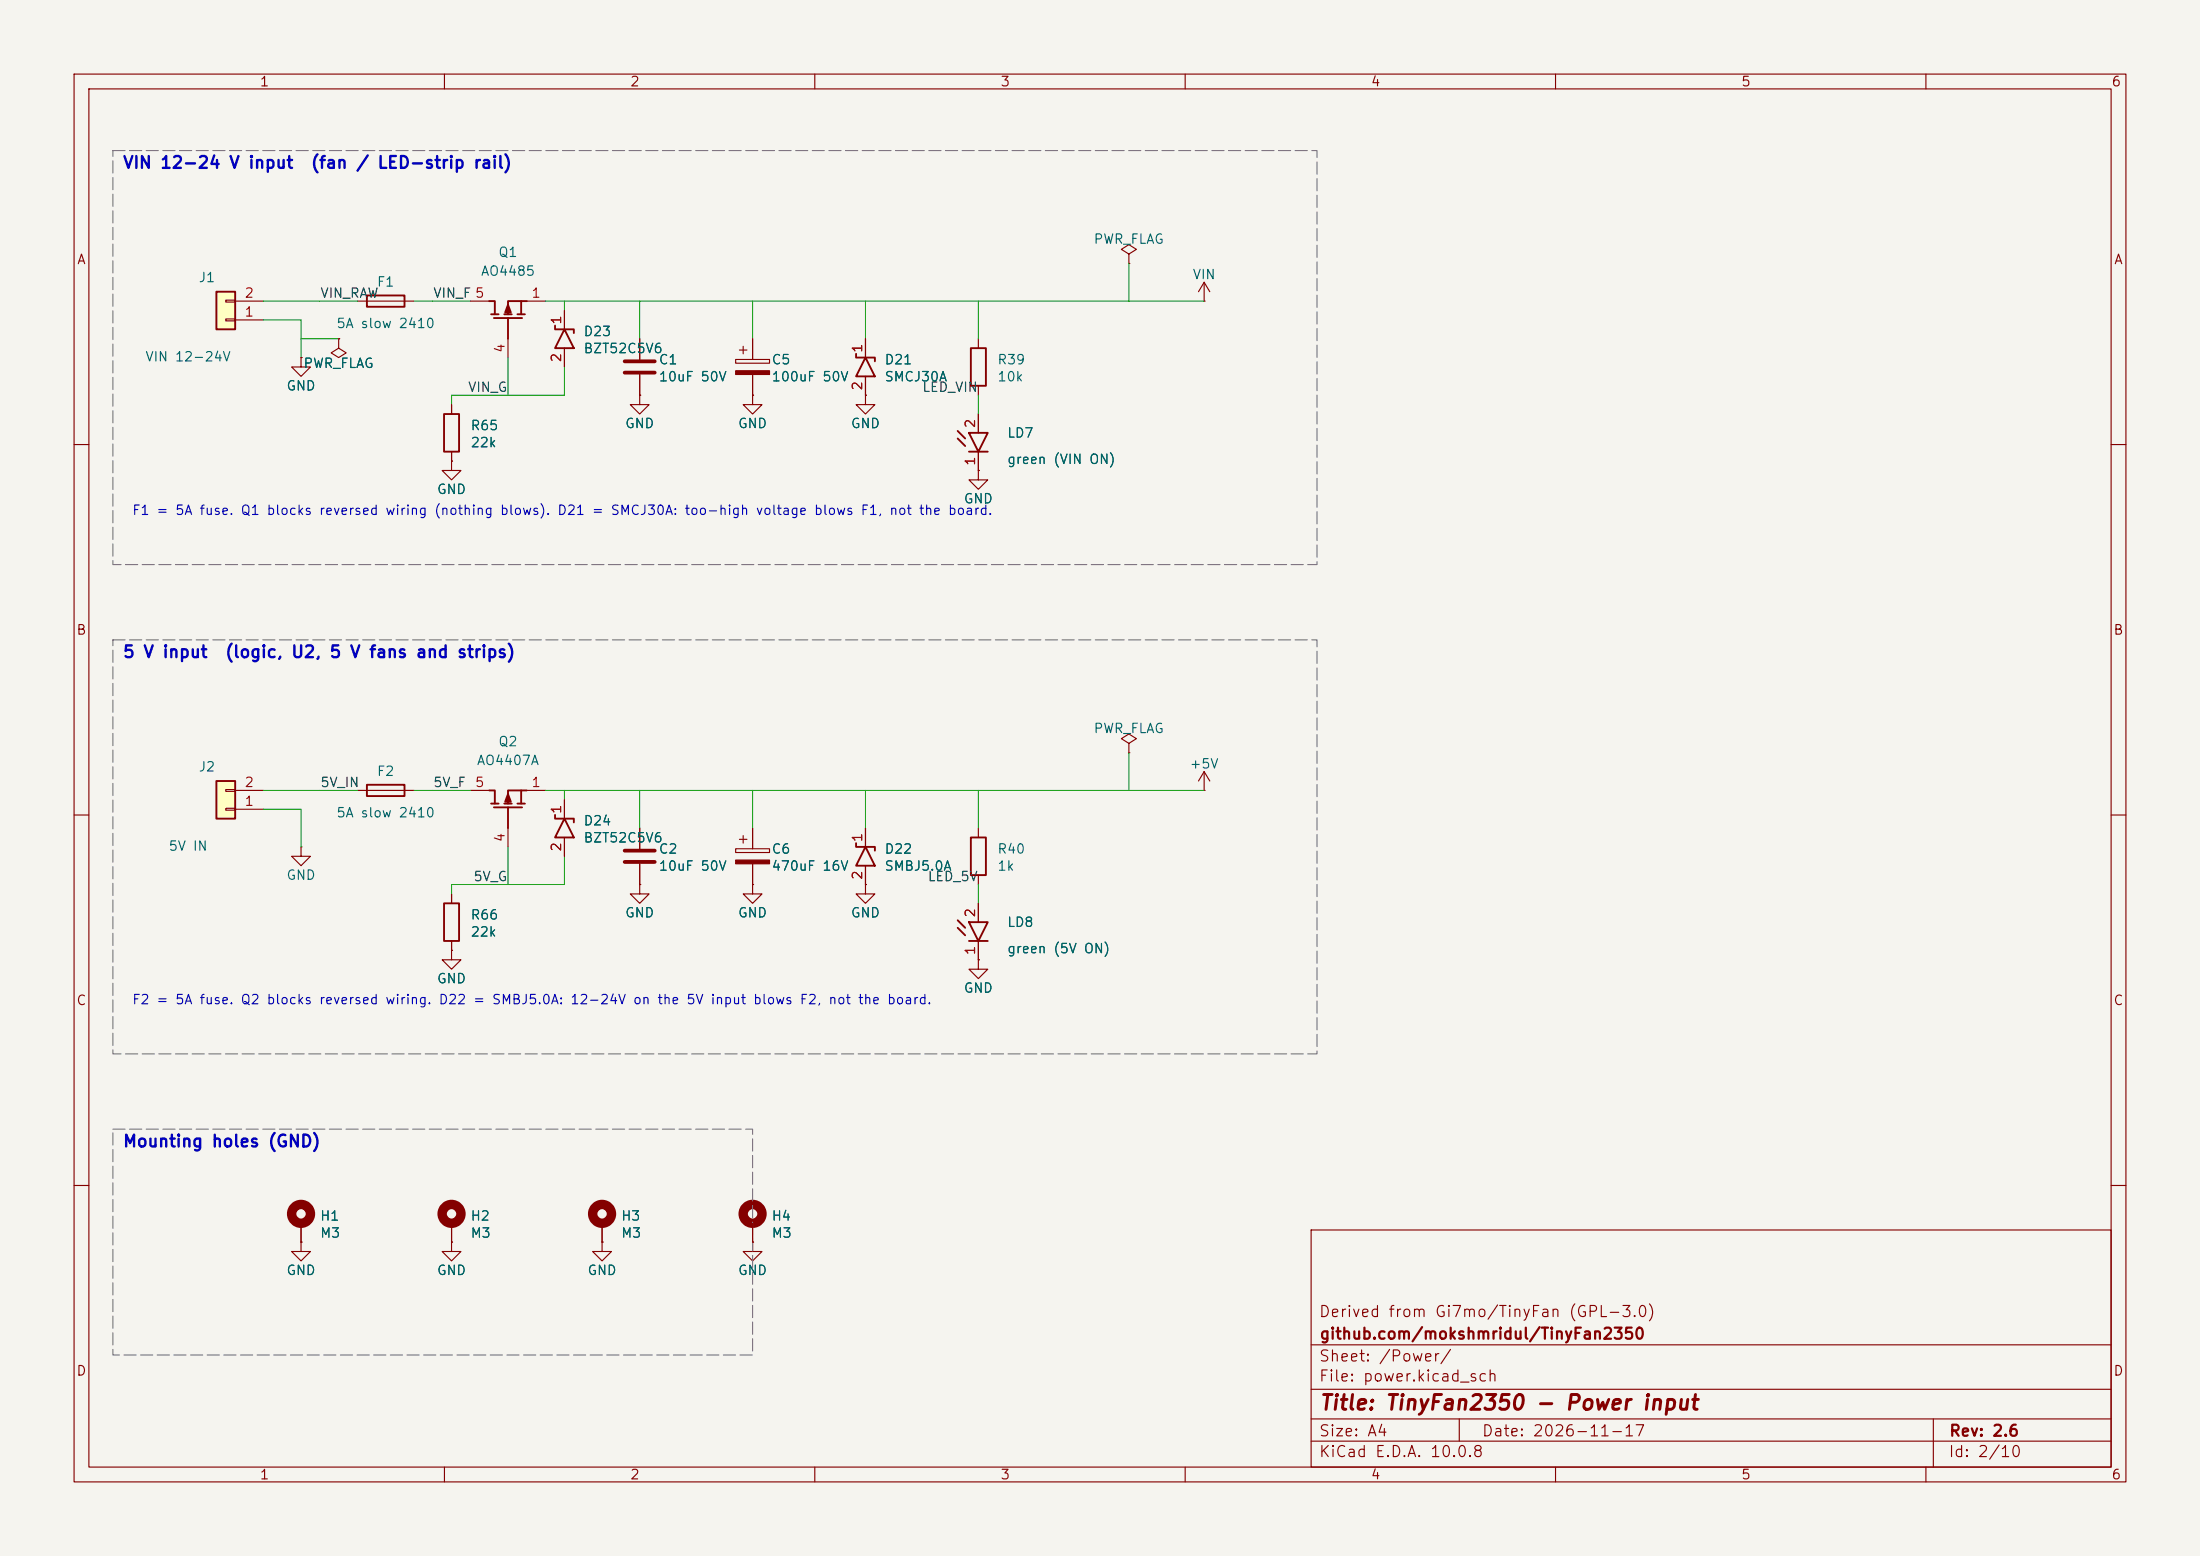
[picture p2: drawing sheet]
<svg xmlns="http://www.w3.org/2000/svg" width="297mm" height="210mm" viewBox="0 0 297 210" stroke-linecap="round" stroke-linejoin="round" font-family="sans-serif">
<path d="M0 0h297v210h-297z" fill="#f5f4ef" stroke="#f5f4ef" stroke-width=".14"/>
<g fill="none" stroke="#840000" stroke-width=".15">
<path d="M10 10h277v190h-277zM12 12h273v186h-273zM60 10v2M110 10v2M160 10v2M210 10v2M260 10v2M152.4 34.3l1-.6-1-.7-1 .7 1 .6v1.3M152.4 35.6h.1M162.6 38.1l-.8 1.3M162.6 38.1l.7 1.3M162.6 38.1v2.5"/>
<path d="M40.6 48.3v1.2h1.3l-1.3 1.3-1.2-1.3h1.2M40.6 48.3h.1M45.7 45.7v1.3l1 .6-1 .7-1-.7 1-.6M45.7 45.7h.1M48.3 40.6h7.6M61 54.6v1.3M63.5 40.6h2.5M68.6 45.7v2.6M71.1 40.6h2.6M76.2 41.9v2.6M76.2 47v2.5M86.4 53.3v1.3h1.2l-1.2 1.3-1.3-1.3h1.3"/>
<path d="M86.4 53.3h.1M86.4 45.7v2.8M86.4 50.5v2.8M99.3 48.5h4.6v.5h-4.6zM99.8 47.2h1M100.3 46.7v1.1M101.6 53.3v1.3h1.3l-1.3 1.3-1.3-1.3h1.3M101.6 53.3h.1M101.6 45.7v2.8M101.6 50.5v2.8M116.8 53.3v1.3h1.3l-1.3 1.3-1.2-1.3h1.2M116.8 53.3h.1"/>
<path d="M116.8 45.7v2.6M116.8 50.8v2.5M132.1 45.7v1.3M132.1 52.1v1.2M132.1 55.9v2.5M162.6 40.6h.1M10 60h2M61 62.2v1.3h1.2l-1.2 1.3-1.3-1.3h1.3M61 62.2h.1M61 61v1.2M132.1 63.5v1.3h1.2l-1.2 1.2-1.3-1.2h1.3M132.1 63.5h.1"/>
<path d="M132.1 61v2.5M285 60h2M10 110h2M40.6 114.3v1.3h1.3l-1.3 1.2-1.2-1.2h1.2M40.6 114.3h.1M48.3 106.7h7.6M63.5 106.7h2.5M68.6 111.8v2.5M71.1 106.7h2.6M76.2 108v2.5M76.2 113v2.6M86.4 119.4v1.3h1.2l-1.2 1.2-1.3-1.2h1.3"/>
<path d="M86.4 119.4h.1M86.4 111.8v2.8M86.4 116.6v2.8M99.3 114.6h4.6v.5h-4.6zM99.8 113.3h1M100.3 112.8v1M101.6 119.4v1.3h1.3l-1.3 1.2-1.3-1.2h1.3M101.6 119.4h.1M101.6 111.8v2.8M101.6 116.6v2.8M116.8 119.4v1.3h1.3l-1.3 1.2-1.2-1.2h1.2M116.8 119.4h.1"/>
<path d="M116.8 111.8v2.5M116.8 116.8v2.6M132.1 111.8v1.2M132.1 118.1v1.3M152.4 100.3l1-.6-1-.6-1 .6 1 .6v1.3M152.4 101.6h.1M162.6 106.7h.1M162.6 104.1v2.6M162.6 104.1l-.8 1.3M162.6 104.1l.7 1.3M285 110h2M61 128.3v1.2h1.2l-1.2 1.3-1.3-1.3h1.3"/>
<path d="M61 128.3h.1M61 120.7v1.2M61 127v1.3M132.1 129.5v1.3h1.2l-1.2 1.3-1.3-1.3h1.3M132.1 129.5h.1M132.1 121.9v2.6M132.1 127v2.5M10 160h2M40.6 167.6v1.3h1.3l-1.3 1.3-1.2-1.3h1.2M40.6 167.6h.1M40.6 165.1v2.5M61 167.6v1.3h1.2l-1.2 1.3-1.3-1.3h1.3"/>
<path d="M61 167.6h.1M61 165.1v2.5M81.3 167.6v1.3h1.2l-1.2 1.3-1.3-1.3h1.3M81.3 167.6h.1M81.3 165.1v2.5M101.6 167.6v1.3h1.3l-1.3 1.3-1.3-1.3h1.3M101.6 167.6h.1M101.6 165.1v2.5M177 166h108v32h-108zM285 160h2M60 198v2M110 198v2"/>
<path d="M160 198v2M177 194.5h108M177 191.5h108M177 187.5h108M177 181.5h108M197 191.5v3M210 198v2M260 198v2M261 191.5v6.5"/>
</g>
<g fill="none" stroke="#840000" stroke-width=".25">
<path d="M49.5 39.9h5.1v1.5h-5.1zM59.9 55.9h2.1v5.1h-2.1zM66 40.6h.8v1.8M66.3 42.4h1M66.7 42.9h3.8M68.1 42.4h1M68.6 42.9v2.8M69.8 42.4h1.1M70.4 40.6h-1.8v1.8M71.1 40.6h-.7v1.8M74.9 43.9v.6h2.6v.5M76.2 44.5l1.3 2.5h-2.6z"/>
<path d="M115.6 47.8v.5h2.5v.5M116.8 48.3l1.3 2.5h-2.5zM129.3 59.2l1 1M129.3 58.2l1 1M130.8 58.4h2.5l-1.2 2.6zM131.1 47h2v5.1h-2zM130.8 61h2.5M49.5 105.9h5.1v1.5h-5.1zM66 106.7h.8v1.8M66.3 108.5h1M66.7 109h3.8M68.1 108.5h1"/>
<path d="M68.6 109v2.8M69.8 108.5h1.1M70.4 106.7h-1.8v1.8M71.1 106.7h-.7v1.8M74.9 110v.5h2.6v.5M76.2 110.5l1.3 2.5h-2.6zM115.6 113.8v.5h2.5v.5M116.8 114.3l1.3 2.5h-2.5zM131.1 113h2v5.1h-2zM59.9 121.9h2.1v5.1h-2.1zM129.3 125.2l1 1M129.3 124.2l1 1"/>
<path d="M130.8 124.5h2.5l-1.2 2.5zM130.8 127h2.5"/>
</g>
<g fill="#840000" stroke="#840000" stroke-width=".15">
<path d="M99.3 50h4.6v.5h-4.6z"/>
<path d="M99.3 116.1h4.6v.5h-4.6z"/>
</g>
<g fill="none" stroke="#840000" stroke-width="1.3">
<circle cx="40.6" cy="163.8" r="1.27"/>
<circle cx="61" cy="163.8" r="1.27"/>
<circle cx="81.3" cy="163.8" r="1.27"/>
<circle cx="101.6" cy="163.8" r="1.27"/>
</g>
<g fill="#840000" stroke="#840000" stroke-width=".25">
<path d="M68.6 107.2l.4 1h-.8z"/>
<path d="M68.6 41.1l.4 1.1h-.8z"/>
</g>
<path d="M84.3 48.8h4.1M84.3 50.3h4.1M84.3 114.8h4.1M84.3 116.3h4.1" fill="none" stroke="#840000" stroke-width=".51"/>
<path d="M29.2 39.4h2.5v5.1h-2.5z" fill="#ffffc2"/>
<path d="M29.2 39.4h2.5v5.1h-2.5z" fill="none" stroke="#840000" stroke-width=".25"/>
<path d="M30.5 43.1h1.2v.2h-1.2zM30.5 40.5h1.2v.3h-1.2zM31.7 43.2h3.9M31.7 40.6h3.9" fill="none" stroke="#840000" stroke-width=".15"/>
<path d="M29.2 105.4h2.5v5.1h-2.5z" fill="#ffffc2"/>
<path d="M29.2 105.4h2.5v5.1h-2.5z" fill="none" stroke="#840000" stroke-width=".25"/>
<g fill="none" stroke="#840000" stroke-width=".15">
<path d="M40.6 48.3h.1M45.7 45.7h.1M61 54.6v1.3M76.2 41.9v2.6M76.2 47v2.5M86.4 53.3h.1M86.4 45.7v2.8M86.4 50.5v2.8M101.6 53.3h.1M101.6 45.7v2.8M101.6 50.5v2.8M116.8 53.3h.1"/>
<path d="M116.8 45.7v2.6M116.8 50.8v2.5M132.1 55.9v2.5M61 62.2h.1M61 61v1.2M132.1 63.5h.1M132.1 61v2.5M30.5 109.1h1.2v.2h-1.2zM30.5 106.6h1.2v.2h-1.2zM31.7 109.2h3.9M31.7 106.7h3.9M76.2 108v2.5"/>
<path d="M76.2 113v2.6M86.4 119.4h.1M86.4 111.8v2.8M86.4 116.6v2.8M101.6 119.4h.1M101.6 111.8v2.8M101.6 116.6v2.8M116.8 119.4h.1M116.8 111.8v2.5M116.8 116.8v2.6M61 128.3h.1M61 120.7v1.2"/>
<path d="M61 127v1.3M132.1 129.5h.1M132.1 121.9v2.6M132.1 127v2.5M40.6 167.6h.1M40.6 165.1v2.5M61 167.6h.1M61 165.1v2.5M81.3 167.6h.1M81.3 165.1v2.5M101.6 167.6h.1M101.6 165.1v2.5"/>
</g>
<g fill="none" stroke="#009600" stroke-width=".14">
<path d="M152.4 35.6v5M35.6 43.2h5v5.1M35.6 40.6h12.7M40.6 45.7h5.1M55.9 40.6h7.6M68.6 48.3v5M73.7 40.6h88.9M76.2 49.5v3.8h-15.2v1.3M76.2 40.6v1.3M86.4 40.6v5.1M101.6 40.6v5.1M116.8 40.6v5.1"/>
<path d="M132.1 40.6v5.1M132.1 53.3v2.6M35.6 109.2h5v5.1M35.6 106.7h12.7M55.9 106.7h7.6M68.6 114.3v5.1M73.7 106.7h88.9M76.2 115.6v3.8h-15.2v1.3M76.2 106.7v1.3M86.4 106.7v5.1M101.6 106.7v5.1M116.8 106.7v5.1"/>
<path d="M132.1 106.7v5.1M132.1 119.4v2.5M152.4 101.6v5.1"/>
</g>
<path d="M15.2 20.3h162.6v55.9h-162.6zM15.2 86.4h162.6v55.8h-162.6zM15.2 152.4h86.4v30.5h-86.4z" fill="none" stroke="#787878" stroke-width=".15" stroke-dasharray="1.6 .6"/>
<text font-size="2" fill="#840000" x="178" y="190.8">Title: TinyFan2350 - Power input</text>
<g font-size="1.6" fill="#0000c2">
<text x="16.5" y="23.1">VIN 12-24 V input</text>
<text x="41.9" y="23.1">(fan / LED-strip rail)</text>
<text x="16.5" y="89.2">5 V input</text>
<text x="30.3" y="89.2">(logic, U2, 5 V fans and strips)</text>
<text x="16.5" y="155.2">Mounting holes (GND)</text>
</g>
<g font-size="1.5" fill="#840000">
<text x="178" y="178.1">Derived from Gi7mo/TinyFan (GPL-3.0)</text>
<text x="178" y="184.1">Sheet: /Power/</text>
<text x="178" y="181.1">github.com/mokshmridul/TinyFan2350</text>
<text x="178" y="186.8">File: power.kicad_sch</text>
<text x="178" y="197">KiCad E.D.A. 10.0.8</text>
<text x="178" y="194.2">Size: A4</text>
<text x="200" y="194.2">Date: 2026-11-17</text>
<text x="263" y="197">Id: 2/10</text>
<text x="263" y="194.2">Rev: 2.6</text>
</g>
<g font-size="1.3" fill="#840000">
<text x="35" y="12">1</text>
<text x="85" y="12">2</text>
<text x="135" y="12">3</text>
<text x="185" y="12">4</text>
<text x="235" y="12">5</text>
<text x="285" y="12">6</text>
<text x="10.3" y="36">A</text>
<text x="285.3" y="36">A</text>
<text x="10.2" y="86">B</text>
<text x="285.2" y="86">B</text>
<text x="10.2" y="136">C</text>
<text x="285.2" y="136">C</text>
<text x="10.2" y="186">D</text>
<text x="285.2" y="186">D</text>
<text x="35" y="200">1</text>
<text x="85" y="200">2</text>
<text x="135" y="200">3</text>
<text x="185" y="200">4</text>
<text x="235" y="200">5</text>
<text x="285" y="200">6</text>
</g>
<g font-size="1.3" fill="#006464">
<text x="67.2" y="35">Q1</text>
<text x="147.6" y="33.2">PWR_FLAG</text>
<text x="26.7" y="38.4">J1</text>
<text x="50.8" y="39">F1</text>
<text x="64.8" y="37.5">AO4485</text>
<text x="160.9" y="38">VIN</text>
<text x="45.3" y="44.6">5A slow 2410</text>
<text x="78.7" y="45.7">D23</text>
<text x="78.7" y="48">BZT52C5V6</text>
<text x="19.5" y="49.1">VIN 12-24V</text>
<text x="38.6" y="53">GND</text>
<text x="40.9" y="50">PWR_FLAG</text>
<text x="88.8" y="49.5">C1</text>
<text x="88.8" y="51.8">10uF 50V</text>
<text x="104.1" y="49.5">C5</text>
<text x="104.1" y="51.8">100uF 50V</text>
<text x="119.3" y="49.5">D21</text>
<text x="119.3" y="51.8">SMCJ30A</text>
<text x="134.6" y="49.5">R39</text>
<text x="134.6" y="51.8">10k</text>
<text x="63.4" y="58.4">R65</text>
<text x="84.3" y="58.1">GND</text>
<text x="99.5" y="58.1">GND</text>
<text x="114.8" y="58.1">GND</text>
<text x="135.9" y="59.4">LD7</text>
<text x="63.4" y="60.7">22k</text>
<text x="135.9" y="62.9">green (VIN ON)</text>
<text x="58.9" y="67">GND</text>
<text x="130" y="68.3">GND</text>
<text x="67.2" y="101">Q2</text>
<text x="147.6" y="99.3">PWR_FLAG</text>
<text x="26.7" y="104.4">J2</text>
<text x="50.8" y="105">F2</text>
<text x="64.3" y="103.6">AO4407A</text>
<text x="160.5" y="104">+5V</text>
<text x="45.3" y="110.6">5A slow 2410</text>
<text x="78.7" y="111.7">D24</text>
<text x="22.7" y="115.1">5V IN</text>
<text x="38.6" y="119.1">GND</text>
<text x="78.7" y="114">BZT52C5V6</text>
<text x="88.8" y="115.5">C2</text>
<text x="88.8" y="117.8">10uF 50V</text>
<text x="104.1" y="115.5">C6</text>
<text x="104.1" y="117.8">470uF 16V</text>
<text x="119.3" y="115.5">D22</text>
<text x="119.3" y="117.8">SMBJ5.0A</text>
<text x="134.6" y="115.5">R40</text>
<text x="134.6" y="117.8">1k</text>
<text x="63.4" y="124.4">R66</text>
<text x="84.3" y="124.1">GND</text>
<text x="99.5" y="124.1">GND</text>
<text x="114.8" y="124.1">GND</text>
<text x="135.9" y="125.4">LD8</text>
<text x="63.4" y="126.7">22k</text>
<text x="135.9" y="129">green (5V ON)</text>
<text x="58.9" y="133">GND</text>
<text x="130" y="134.3">GND</text>
<text x="43.1" y="165.1">H1</text>
<text x="43.1" y="167.4">M3</text>
<text x="63.4" y="165.1">H2</text>
<text x="63.4" y="167.4">M3</text>
<text x="83.8" y="165.1">H3</text>
<text x="83.8" y="167.4">M3</text>
<text x="104.1" y="165.1">H4</text>
<text x="104.1" y="167.4">M3</text>
<text x="38.6" y="172.4">GND</text>
<text x="58.9" y="172.4">GND</text>
<text x="79.2" y="172.4">GND</text>
<text x="99.5" y="172.4">GND</text>
</g>
<g font-size="1.3" fill="#a90000">
<text x="32.9" y="40.5">2</text>
<text x="71.7" y="40.5">1</text>
<text x="32.9" y="43">1</text>
<text x="68.4" y="47.7" transform="rotate(-90 68.4 47.7)">4</text>
<text x="76.1" y="43.9" transform="rotate(-90 76.1 43.9)">1</text>
<text x="116.7" y="47.7" transform="rotate(-90 116.7 47.7)">1</text>
<text x="76.1" y="49" transform="rotate(-90 76.1 49)">2</text>
<text x="116.7" y="52.8" transform="rotate(-90 116.7 52.8)">2</text>
<text x="131.9" y="57.9" transform="rotate(-90 131.9 57.9)">2</text>
<text x="131.9" y="63" transform="rotate(-90 131.9 63)">1</text>
<text x="32.9" y="106.5">2</text>
<text x="64" y="106.5">5</text>
<text x="71.7" y="106.5">1</text>
<text x="32.9" y="109.1">1</text>
<text x="68.4" y="113.8" transform="rotate(-90 68.4 113.8)">4</text>
<text x="76.1" y="110" transform="rotate(-90 76.1 110)">1</text>
<text x="116.7" y="113.8" transform="rotate(-90 116.7 113.8)">1</text>
<text x="76.1" y="115" transform="rotate(-90 76.1 115)">2</text>
<text x="116.7" y="118.8" transform="rotate(-90 116.7 118.8)">2</text>
<text x="131.9" y="123.9" transform="rotate(-90 131.9 123.9)">2</text>
<text x="131.9" y="129" transform="rotate(-90 131.9 129)">1</text>
</g>
<g font-size="1.3" fill="#0f0f0f">
<text x="43.2" y="40.5">VIN_RAW</text>
<text x="58.4" y="40.5">VIN_F 5</text>
<text x="63.1" y="53.2">VIN_G</text>
<text x="124.4" y="53.2">LED_VIN</text>
<text x="43.2" y="106.6">5V_IN</text>
<text x="58.4" y="106.6">5V_F</text>
<text x="63.8" y="119.3">5V_G</text>
<text x="125.1" y="119.3">LED_5V</text>
</g>
<g font-size="1.3" fill="#0000c2">
<text x="17.8" y="69.8">F1 = 5A fuse. Q1 blocks reversed wiring (nothing blows). D21 = SMCJ30A: too-high voltage blows F1, not the board.</text>
<text x="17.8" y="135.9">F2 = 5A fuse. Q2 blocks reversed wiring. D22 = SMBJ5.0A: 12-24V on the 5V input blows F2, not the board.</text>
</g>
</svg>
